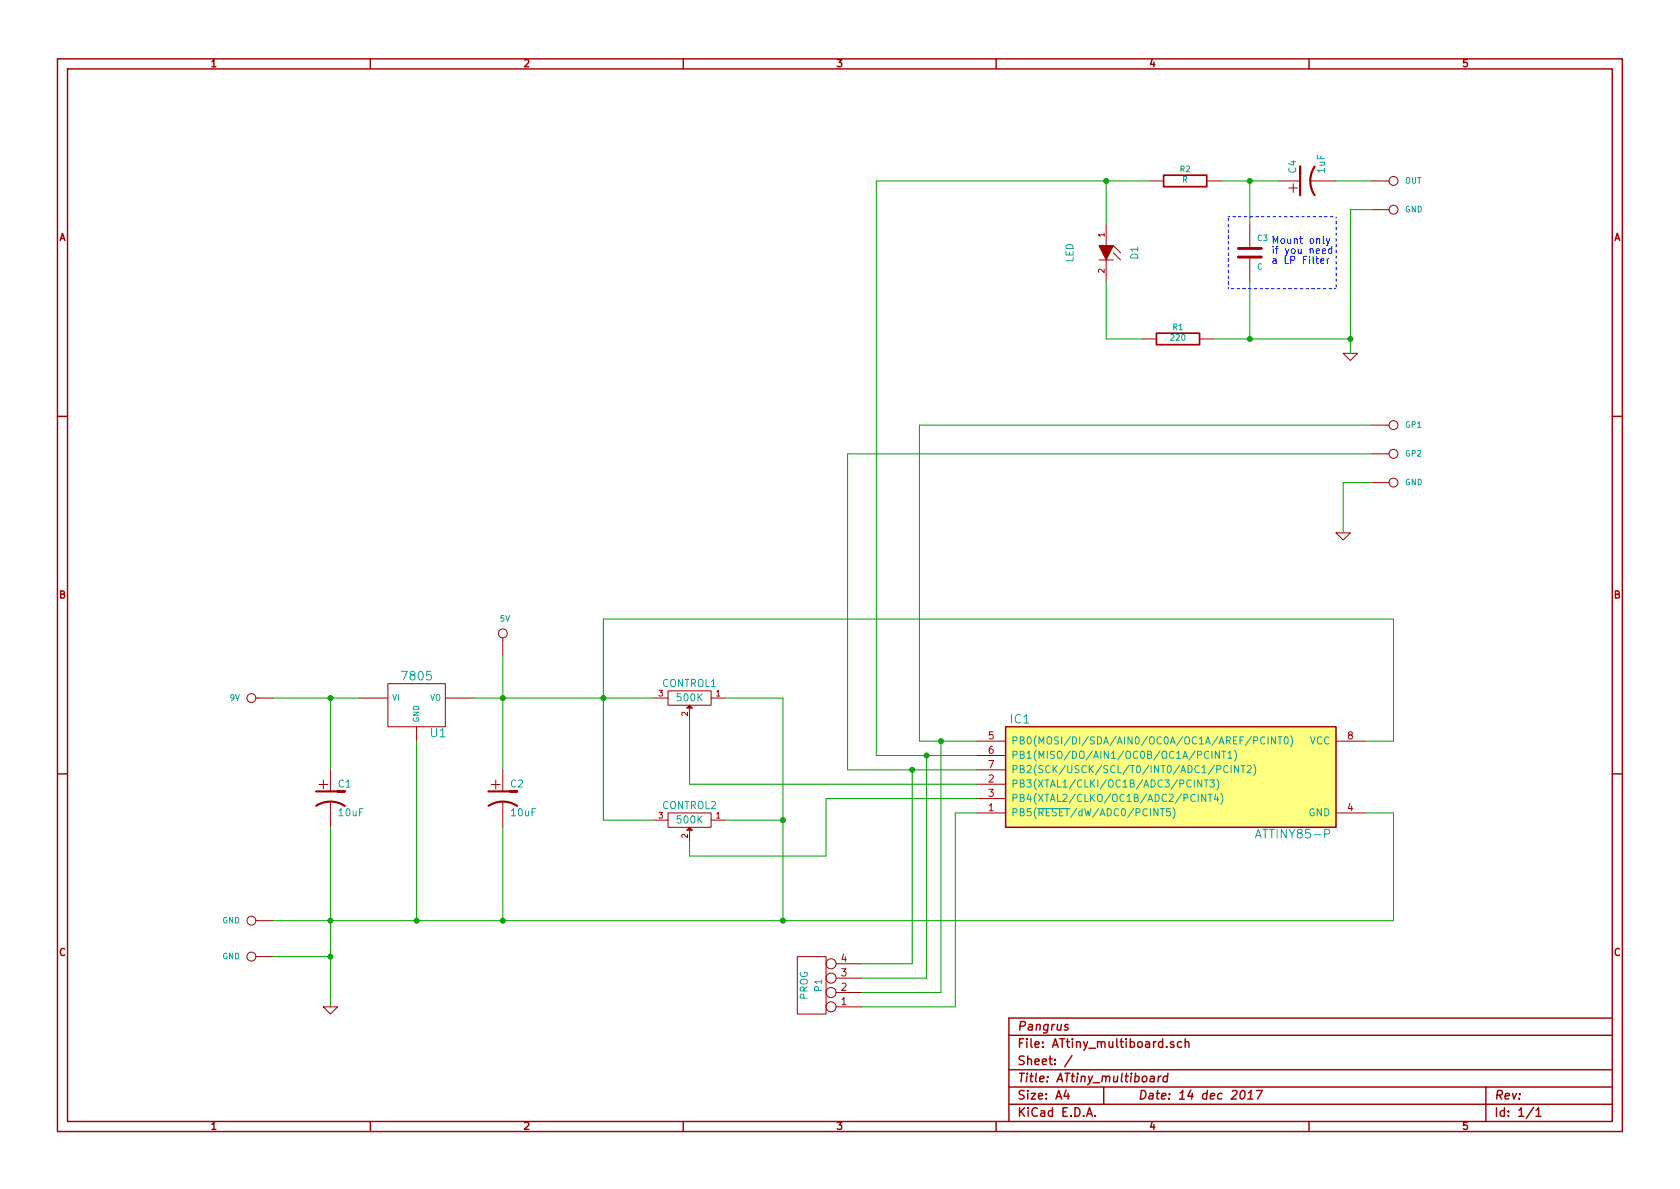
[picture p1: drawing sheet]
<svg xmlns="http://www.w3.org/2000/svg" width="297mm" height="210mm" viewBox="0 0 297 210" stroke-linecap="round" stroke-linejoin="round" font-family="sans-serif">
<g fill="none" stroke="#a00000" stroke-width=".25">
<path d="M10.2 10.4h276.6v189.7h-276.6zM11.9 12.2h273.2v186.1h-273.2zM65.5 10.4v1.8M120.8 10.4v1.8M176.1 10.4v1.8M231.4 10.4v1.8M10.2 73.6h1.7M285.1 73.6h1.7M10.2 136.8h1.7M177.8 128.5h58.4v17.8h-58.4zM285.1 136.8h1.7M65.5 198.3v1.8"/>
<path d="M120.8 198.3v1.8M176.1 198.3v1.8M178.4 183.1h106.7M178.4 189.2h106.7M178.4 195.3h106.7M178.4 192.2h106.7M188.5 192.8l-.4 1h1M188.8 181.2l-.3-.1-.3 .4 .2 .2h.4v.3l-.2 .2-.4-.1M188.8 193.3v1.1M189.5 186.7l-1.3 1.9M192.1 197.4l.5-1.5 .5 1.5M192.3 197h.7"/>
<path d="M193.6 197.3v.1M195.1 192.2v3.1M203.5 190.4h.5v.9M204.1 190.7a.69 .69 0 0 0-.8 .3l.1 .2 .1 .1 .5-.1M204.9 190.3l-.2 1M205.3 190.3l-.3 .1-.2 .2M206.3 185.1v.1M206.4 190.4l-.1-.1a.52 .52 0 0 0-.6 .3v.6l.2 .1 .4-.1M206.5 189.8l-.2 1.5M207.5 184.3l-.3-.1-.3 .2 .1 .2 .5 .2v.3h-.6M208.9 184.3a.48 .48 0 0 0-.6 0v.8l.2 .1 .4-.1M209.5 184.3h.1a.36 .36 0 0 1 .6 .1v.8"/>
<path d="M209.5 183.7v1.5M219.6 192.9l.2-.1a.88 .88 0 0 1-.3 1.6l-.2-.3a1.17 1.17 0 0 1 .3-1.2zM220.6 194.4h.9M220.7 193.3l.5-.5-.1 1.6M222.2 192.8h1l-.8 1.6M231.4 198.3v1.8M262.7 192.2v6.1M271.1 195.8l-1.3 2M271.6 196.3l.4-.4v1.5M271.6 197.4h.9M285.1 180h-106.7v18.3"/>
</g>
<path d="M177.8 128.5h58.4v17.8h-58.4z" fill="#ffff80" stroke="#ffff80" stroke-width=".25"/>
<g fill="none" stroke="#a00000" stroke-width=".18">
<path d="M195.6 39.6v3.8M203.2 32h2.5M213.4 32h2.5M221 39.6v4.3M226.1 32h3.8M231.6 32h4.6M242.6 32h3M242.6 37.1h3M194.3 46h2.5M195.6 46v3.8M196.8 43.4l1.3 1.3M196.8 44.7l1.3 1.3"/>
<path d="M201.9 59.9h2.6M212.1 59.9h2.5M221 45.5v4.3M237.5 62.5h2.5l-1.2 1.2zM242.6 75.2h3M236.2 94.2h2.6l-1.3 1.3zM242.6 80.3h3M242.6 85.3h3M88.9 112.8v3M45.2 123.4h3.1M58.4 136.1v3.8M63.5 123.4h5.1"/>
<path d="M68.6 120.9h10.1v7.6h-10.1zM73.7 128.5v2.6M78.7 123.4h5.1M88.9 136.1v3.8M115.6 123.4h2.5M118.1 122.2h7.6v2.5h-7.6zM121.9 125.2v2M125.7 123.4h2.6M172.7 138.7h5.1M172.7 131.1h5.1M172.7 133.6h5.1M172.7 136.1h5.1"/>
<path d="M236.2 131.1h5.1M58.4 141.7v4.6M88.9 141.7v4.6M115.6 145h2.5M118.1 143.8h7.6v2.5h-7.6zM121.9 146.8v2M125.7 145h2.6M172.7 143.8h5.1M172.7 141.2h5.1M236.2 143.8h5.1M45.2 162.8h3.1M45.2 169.2h3.1"/>
<path d="M57.1 178h2.6l-1.3 1.3zM141 169.2h5v10.1h-5zM147.8 178h4.6M147.8 175.5h4.6M147.8 173h4.6M147.8 170.4h4.6"/>
<circle cx="246.4" cy="32" r=".79"/>
<circle cx="246.4" cy="37.1" r=".79"/>
<circle cx="246.4" cy="75.2" r=".79"/>
<circle cx="246.4" cy="85.3" r=".79"/>
<circle cx="246.4" cy="80.3" r=".79"/>
<circle cx="88.9" cy="112" r=".79"/>
<circle cx="44.4" cy="123.4" r=".79"/>
<circle cx="44.4" cy="169.2" r=".79"/>
<circle cx="44.4" cy="162.8" r=".79"/>
<circle cx="146.9" cy="170.4" r=".89"/>
<circle cx="146.9" cy="178" r=".89"/>
<circle cx="146.9" cy="175.5" r=".89"/>
<circle cx="146.9" cy="173" r=".89"/>
</g>
<g fill="none" stroke="#00a0a0" stroke-width=".18">
<path d="M211.2 137.9v1.3M212.5 137.9v1.3l-.7-1.3v1.3M212.9 137.9h.7M213.3 137.9v1.3M213.7 133a.5 .5 0 0 0-.6 0 .5 .5 0 0 0-.1 .6 .45 .45 0 0 0 .2 .5 .45 .45 0 0 0 .5-.1M213.9 137.9h.8l-.4 .5 .4 .1v.6l-.2 .1-.6-.1M214.3 132.8v1.3M215.1 137.7a1.47 1.47 0 0 1 0 2M215.1 136h.6l.1-.5-.2-.1h-.5v1.2M215.6 132.8v1.3l-.7-1.3v1.3M216 132.8h.7M216.4 132.8v1.3"/>
<path d="M217.1 133.2l.4-.4v1.3M217.1 135.5a.5 .5 0 0 0-.6 0 .5 .5 0 0 0-.1 .6 .45 .45 0 0 0 .2 .5 .45 .45 0 0 0 .5-.1M217.1 134.1h.7M217.7 135.4v1.2M218.3 132.7a1.47 1.47 0 0 1 0 1.9M219 135.4v1.2l-.7-1.2v1.2M219.4 135.4h.7M219.8 135.4v1.2M220.5 135.5l.5-.1 .2 .4-.8 .8h.8M221.7 131l.6-.1v-.5l-.2-.1h-.4v1.3M221.7 135.2a1.47 1.47 0 0 1 0 1.9M223.6 130.4a.5 .5 0 0 0-.6 0 .5 .5 0 0 0-.1 .6 .45 .45 0 0 0 .2 .5 .45 .45 0 0 0 .5-.1"/>
<path d="M224.2 130.3v1.3M225.5 130.3v1.3l-.7-1.3v1.3M226 130.3h.7M226.3 130.3v1.3M227.2 130.4l.1-.1a.67 .67 0 0 1 .5 .6 .67 .67 0 0 1-.5 .7l-.1-.2-.1-.3zM228.2 130.1a1.47 1.47 0 0 1 0 1.9M183.4 143h5.8M205.2 143h.7M205.5 143v1.3M206.9 143h-.6l-.1 .6 .2-.1 .5 .1v.5l-.2 .2-.5-.2M207.4 142.8a1.47 1.47 0 0 1 0 1.9M211.9 140.5v1.2"/>
<path d="M213.2 140.5v1.2l-.7-1.2v1.2M213.6 140.5h.7M214 140.5v1.2M215 140.4l-.3 .9h.8M215.3 140.9v.8M215.8 140.3a1.47 1.47 0 0 1 0 1.9"/>
</g>
<path d="M229.9 30.7v-1.2v5M232.4 29.5a4.6 4.6 0 0 0 0 5M55.9 139.9h5.1h-1.3M86.4 139.9h5h-1.2M55.9 142.5a4.6 4.6 0 0 1 5.1 0M86.4 142.5a4.6 4.6 0 0 1 5 0" fill="none" stroke="#a00000" stroke-width=".38"/>
<g fill="#a00000" stroke="#a00000" stroke-width=".18">
<path d="M121.9 124.7l.5 .5h-1z"/>
<path d="M121.9 146.3l.5 .5h-1z"/>
<path d="M194.3 43.4h2.5l-1.2 2.6z"/>
</g>
<path d="M205.7 31h7.7v2h-7.7zM204.5 58.9h7.6v2.1h-7.6z" fill="none" stroke="#a00000" stroke-width=".3"/>
<g fill="none" stroke="#00a000" stroke-width=".18">
<path d="M195.6 32v7.6M203.2 32h-48.3v101.6h17.8M215.9 32h10.2M221 32v7.6M236.2 32h6.4M242.6 37.1h-3.8v25.4M195.6 49.8v10.1h6.3M214.6 59.9h24.2M221 49.8v10.1M242.6 75.2h-80v55.9h10.1M242.6 80.3h-92.7v55.8h22.8M242.6 85.3h-5.1v8.9"/>
<path d="M88.9 115.8v20.3M48.3 123.4h15.2M58.4 123.4v12.7M73.7 131.1v31.7M83.8 123.4h31.8M121.9 127.2v11.5h50.8M128.3 123.4h10.1v39.4M161.3 136.1v34.3h-8.9M163.8 133.6v39.4h-11.4M166.4 131.1v44.4h-14M241.3 131.1h5.1v-21.6h-139.7v35.5h8.9M58.4 146.3v31.7"/>
<path d="M88.9 146.3v16.5M128.3 145h10.1M172.7 143.8h-3.8v34.2h-16.5M172.7 141.2h-26.7v10.2h-24.1v-2.6M241.3 143.8h5.1v19h-198.1M48.3 169.2h10.1"/>
</g>
<g fill="#00a000" stroke="#00a000" stroke-width=".25">
<circle cx="58.4" cy="123.4" r=".41"/>
<circle cx="88.9" cy="123.4" r=".41"/>
<circle cx="195.6" cy="32" r=".41"/>
<circle cx="106.7" cy="123.4" r=".41"/>
<circle cx="138.4" cy="162.8" r=".41"/>
<circle cx="58.4" cy="162.8" r=".41"/>
<circle cx="73.7" cy="162.8" r=".41"/>
<circle cx="88.9" cy="162.8" r=".41"/>
<circle cx="138.4" cy="145" r=".41"/>
<circle cx="221" cy="32" r=".41"/>
<circle cx="221" cy="59.9" r=".41"/>
<circle cx="58.4" cy="169.2" r=".41"/>
<circle cx="166.4" cy="131.1" r=".41"/>
<circle cx="163.8" cy="133.6" r=".41"/>
<circle cx="161.3" cy="136.1" r=".41"/>
<circle cx="238.8" cy="59.9" r=".41"/>
</g>
<path d="M218.9 45.5h4.1M218.9 43.9h4.1" fill="none" stroke="#a00000" stroke-width=".51"/>
<path d="M233.5 46.2l.6-.1-.1-.3h-.3l-.2 .1 .1 .7h.4M233.8 44.4l.6-.1-.1-.3h-.3l-.2 .2 .1 .6h.4M234 41.8v1.1l.1 .1M234.5 42.2l.3 .8M234.6 45.8v.8M235 45.8l-.4 .2M235.1 42.2l-.4 1.2-.2 .1M235.5 44h-.4l-.2 .2 .1 .6h.5M235.5 43.6v1.2" fill="none" stroke="#00f" stroke-width=".18"/>
<path d="M217.2 38.3h19M236.2 38.3v12.7M217.2 51v-12.7M236.2 51h-19" fill="none" stroke="#00f" stroke-width=".18" stroke-dasharray=".5" stroke-dashoffset=".3"/>
<g font-size="2.8" fill="#a00000">
<text x="229.6" y="34.1" transform="rotate(-90 229.6 34.1)">+</text>
<text x="56.3" y="139.7">+</text>
<text x="86.8" y="139.7">+</text>
</g>
<g font-size="2.1" fill="#00a0a0">
<text x="71.3" y="120.4">7805</text>
<text x="76.1" y="130.4">U1</text>
<text x="178.7" y="128">IC1</text>
<text x="222.5" y="148.3">ATTINY85-P</text>
</g>
<g font-size="2.1" fill="#a00000">
<text x="179.9" y="185.4">File: ATtiny_multiboard.sch</text>
<text x="179.9" y="182.3">Pangrus</text>
<text x="179.9" y="191.5">Title: ATtiny_multiboard</text>
<text x="179.9" y="188.4">Sheet: /</text>
<text x="179.9" y="197.6">KiCad E.D.A.</text>
<text x="179.9" y="194.5">Size: A4</text>
<text x="201.2" y="194.5">Date: 14 dec 2017</text>
<text x="264.2" y="194.5">Rev:</text>
<text x="264.2" y="197.6">Id: 1/1</text>
</g>
<g font-size="1.8" fill="#a00000">
<text x="37.3" y="11.9">1</text>
<text x="92.7" y="11.9">2</text>
<text x="148" y="11.9">3</text>
<text x="203.3" y="11.9">4</text>
<text x="258.6" y="11.9">5</text>
<text x="10.4" y="42.7">A</text>
<text x="285.3" y="42.7">A</text>
<text x="10.4" y="105.9">B</text>
<text x="285.3" y="105.9">B</text>
<text x="174.8" y="130.8">5</text>
<text x="238.3" y="130.8">8</text>
<text x="174.8" y="133.3">6</text>
<text x="174.8" y="135.9">7</text>
<text x="174.8" y="143.5">1</text>
<text x="174.8" y="138.4">2</text>
<text x="174.8" y="141">3</text>
<text x="238.3" y="143.5">4</text>
<text x="10.4" y="169.1">C</text>
<text x="148.7" y="172.7">3</text>
<text x="148.7" y="170.2">4</text>
<text x="285.3" y="169.1">C</text>
<text x="148.7" y="177.8">1</text>
<text x="148.7" y="175.3">2</text>
<text x="37.3" y="199.8">1</text>
<text x="92.7" y="199.8">2</text>
<text x="148" y="199.8">3</text>
<text x="203.3" y="199.8">4</text>
<text x="258.6" y="199.8">5</text>
</g>
<g font-size="1.8" fill="#00a0a0">
<text x="229.2" y="30.6" transform="rotate(-90 229.2 30.6)">C4</text>
<text x="234.3" y="30.6" transform="rotate(-90 234.3 30.6)">1uF</text>
<text x="189.9" y="46.5" transform="rotate(-90 189.9 46.5)">LED</text>
<text x="201.3" y="45.8" transform="rotate(-90 201.3 45.8)">D1</text>
<text x="117.1" y="121.5">CONTROL1</text>
<text x="119.8" y="124.1">500K</text>
<text x="178.8" y="131.7">PB0(MOSI/DI/SDA/AIN0/OC0A/OC1A/AREF/PCINT0)</text>
<text x="231.5" y="131.7">VCC</text>
<text x="178.8" y="134.2">PB1(MISO/DO/AIN1/OC0B/OC1A/PCINT1)</text>
<text x="178.8" y="136.8">PB2(SCK/USCK/SCL/T0/INT0/ADC1/PCINT2)</text>
<text x="59.8" y="139.3">C1</text>
<text x="90.3" y="139.3">C2</text>
<text x="117.1" y="143.1">CONTROL2</text>
<text x="178.8" y="139.3">PB3(XTAL1/CLKI/OC1B/ADC3/PCINT3)</text>
<text x="178.8" y="141.9">PB4(XTAL2/CLKO/OC1B/ADC2/PCINT4)</text>
<text x="60" y="144.4">10uF</text>
<text x="90.4" y="144.4">10uF</text>
<text x="119.8" y="145.7">500K</text>
<text x="178.8" y="144.4">PB5(RESET/dW/ADC0/PCINT5)</text>
<text x="231.3" y="144.4">GND</text>
<text x="142.9" y="176.8" transform="rotate(-90 142.9 176.8)">PROG</text>
<text x="145.4" y="175.3" transform="rotate(-90 145.4 175.3)">P1</text>
</g>
<g font-size="1.8" fill="#00f">
<text x="224.8" y="43.2">Mount only</text>
<text x="224.8" y="45">if you need</text>
<text x="224.8" y="46.7">a LP Filter</text>
</g>
<g font-size="1.4" fill="#00a0a0">
<text x="208.7" y="30.5">R2</text>
<text x="209" y="32.3">R</text>
<text x="248.4" y="32.5">OUT</text>
<text x="248.4" y="37.6">GND</text>
<text x="222.2" y="47.7">C</text>
<text x="222.4" y="42.7">C3</text>
<text x="207.4" y="58.4">R1</text>
<text x="207.1" y="60.3">220</text>
<text x="248.5" y="75.7">GP1</text>
<text x="248.5" y="80.8">GP2</text>
<text x="248.4" y="85.8">GND</text>
<text x="88.4" y="110">5V</text>
<text x="40.6" y="123.9">9V</text>
<text x="69.3" y="123.9">VI</text>
<text x="75.9" y="123.9">VO</text>
<text x="74.2" y="127.8" transform="rotate(-90 74.2 127.8)">GND</text>
<text x="39.3" y="163.3">GND</text>
<text x="39.3" y="169.7">GND</text>
</g>
<g font-size="1.4" fill="#a00000">
<text x="195.3" y="41.9" transform="rotate(-90 195.3 41.9)">1</text>
<text x="195.3" y="48.3" transform="rotate(-90 195.3 48.3)">2</text>
<text x="116.5" y="123.2">3</text>
<text x="126.6" y="123.2">1</text>
<text x="121.7" y="126.6" transform="rotate(-90 121.7 126.6)">2</text>
<text x="116.5" y="144.8">3</text>
<text x="121.7" y="148.2" transform="rotate(-90 121.7 148.2)">2</text>
<text x="126.6" y="144.8">1</text>
</g>
</svg>
